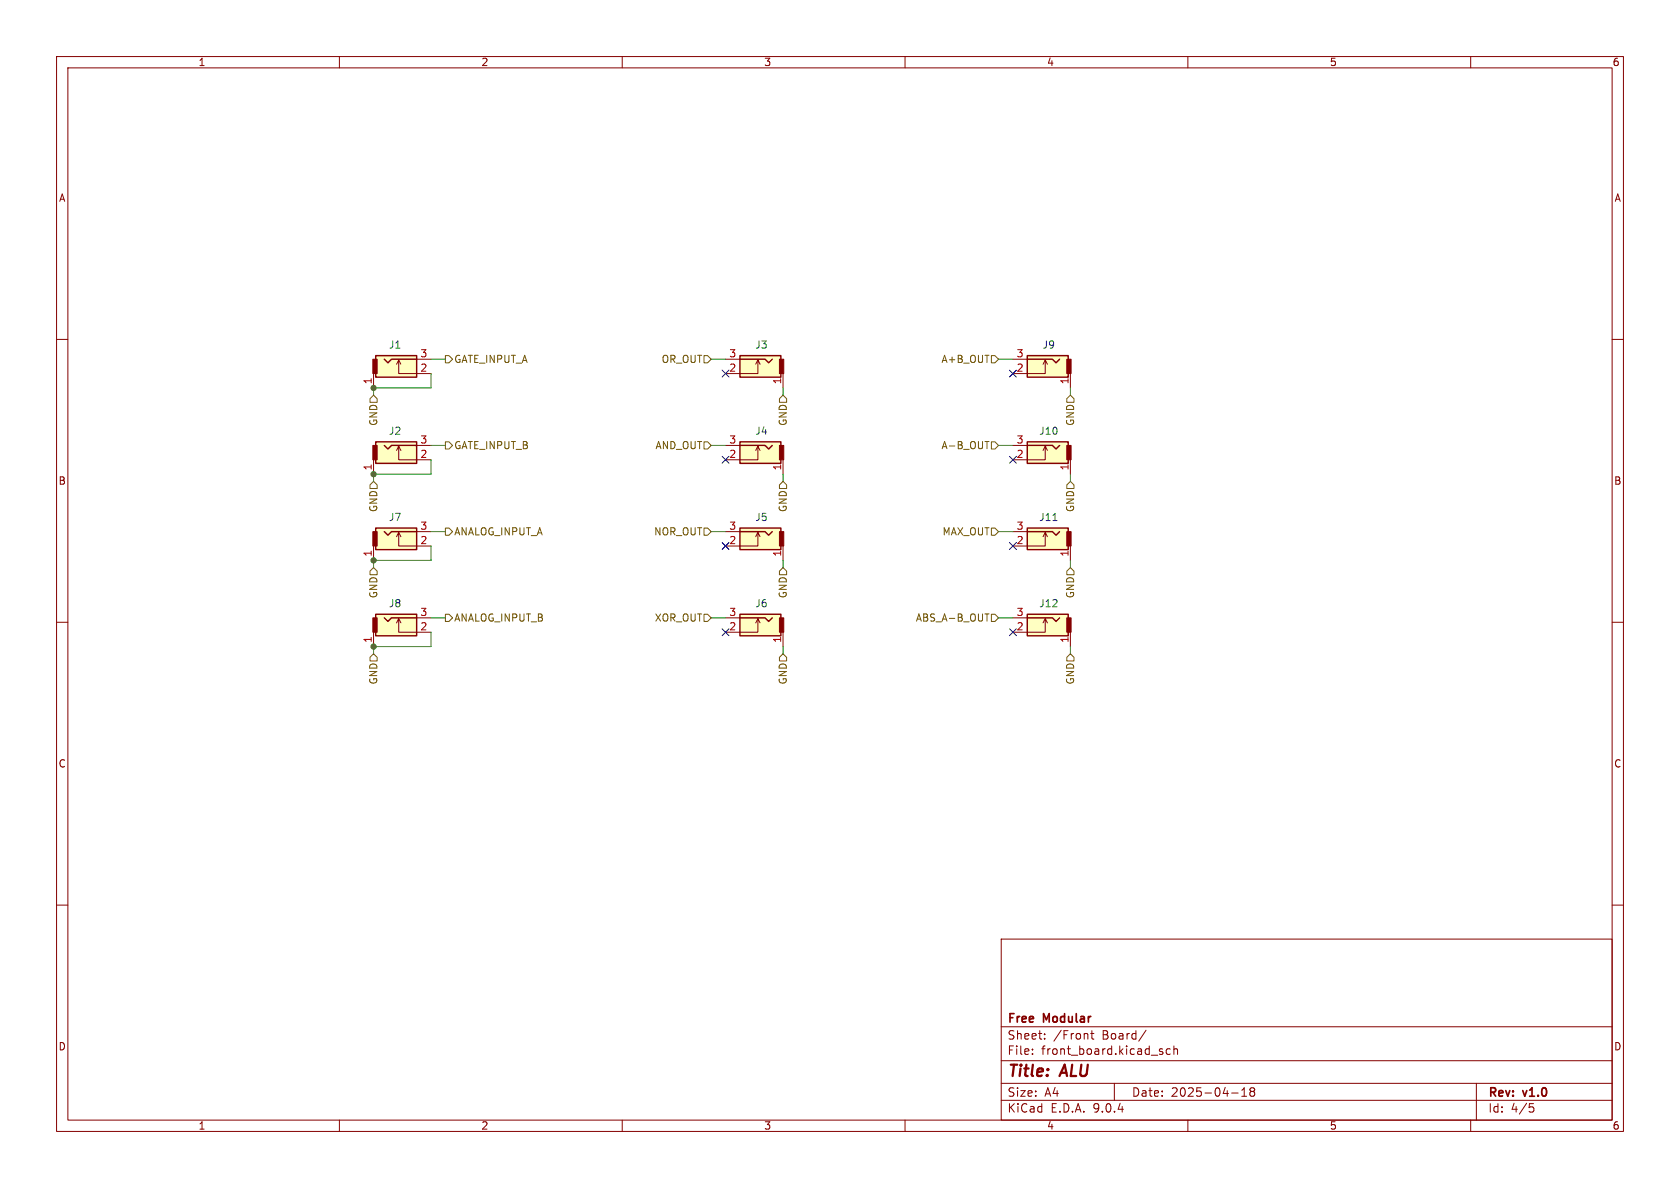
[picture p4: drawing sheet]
<svg xmlns="http://www.w3.org/2000/svg" width="297mm" height="210mm" viewBox="0 0 297 210" stroke-linecap="round" stroke-linejoin="round" font-family="sans-serif">
<g fill="none" stroke="#840000" stroke-width=".18">
<path d="M10 10h277v190h-277zM12 12h273v186h-273zM60 10v2M110 10v2M160 10v2M210 10v2M260 10v2M10 60h2M285 60h2M10 110h2M285 110h2M10 160h2"/>
<path d="M177 166h108v32h-108zM285 160h2M60 198v2M110 198v2M160 198v2M177 194.5h108M177 191.5h108M177 187.5h108M177 181.5h108M182.5 186.3v.1M182.5 185.5v.1M184.7 183.6v.1"/>
<path d="M184.7 182.8v.1M192.8 182.7h.6M193 182.2v1.3l.4 .2M197 191.5v3M202.6 182.1l-1.3 2M205.2 185.9l.3 .1 .1 .2-.2 .2h-.3M205.2 185.4l.3 .1M206.9 185.5l-.4-.1-.3 .3v.4l.1 .2h.6M207.5 185.5l.2-.1 .4 .1 .1 .9M207.5 184.9v1.5M210 198v2M217.7 193.2h1.2"/>
<path d="M219.5 193.8h.9M219.5 192.7l.5-.4v1.5M221.2 192.9l-.2 .3v.5l.2 .1 .5-.1 .1-.2-.1-.4-.2-.2M221.2 192.9l-.2-.2 .2-.4 .5 .1 .1 .2-.3 .3M221.2 192.9h.3M260 198v2M261 191.5v6.5M270.4 195.1h.7M270.5 195.7h.4l.3 .3-.2 .5-.5 .1"/>
</g>
<path d="M181.6 78.1h7.2v3.8h-7.2z" fill="#ffffc2"/>
<path d="M181.6 78.1h7.2v3.8h-7.2zM181.6 78.7h4.5l.6 .7 .6-.7" fill="none" stroke="#840000" stroke-width=".25"/>
<path d="M188.6 78.7h.8v2.6h-.8z" fill="#840000" stroke="#840000" stroke-width=".18"/>
<path d="M179.1 78.7h2.5M184.8 78.9l-.4 .7M185.2 79.6l-.4-.7v2.4h-5.7M189.2 81.3v2.5" fill="none" stroke="#840000" stroke-width=".18"/>
<path d="M66.4 78.1h7.3v3.8h-7.3z" fill="#ffffc2"/>
<path d="M66.4 78.1h7.3v3.8h-7.3zM67.9 78.7l.7 .7 .6-.7h4.5" fill="none" stroke="#840000" stroke-width=".25"/>
<path d="M65.9 78.7h.8v2.6h-.8z" fill="#840000" stroke="#840000" stroke-width=".18"/>
<path d="M70.1 79.6l.4-.7v2.4h5.7M70.5 78.9l.4 .7M73.7 78.7h2.5M66 81.3v2.5" fill="none" stroke="#840000" stroke-width=".18"/>
<path d="M130.8 78.1h7.2v3.8h-7.2z" fill="#ffffc2"/>
<path d="M130.8 78.1h7.2v3.8h-7.2zM130.8 78.7h4.5l.6 .7 .6-.7" fill="none" stroke="#840000" stroke-width=".25"/>
<path d="M137.8 78.7h.8v2.6h-.8z" fill="#840000" stroke="#840000" stroke-width=".18"/>
<path d="M128.3 78.7h2.5M134 78.9l-.4 .7M134.4 79.6l-.4-.7v2.4h-5.7M138.4 81.3v2.5" fill="none" stroke="#840000" stroke-width=".18"/>
<path d="M66.4 93.3h7.3v3.9h-7.3z" fill="#ffffc2"/>
<path d="M66.4 93.3h7.3v3.9h-7.3zM67.9 94l.7 .6 .6-.6h4.5" fill="none" stroke="#840000" stroke-width=".25"/>
<path d="M65.9 94h.8v2.5h-.8z" fill="#840000" stroke="#840000" stroke-width=".18"/>
<path d="M66 96.5v2.6M70.1 94.9l.4-.8v2.4h5.7M70.5 94.1l.4 .8M73.7 94h2.5" fill="none" stroke="#840000" stroke-width=".18"/>
<path d="M66.4 62.9h7.3v3.8h-7.3z" fill="#ffffc2"/>
<path d="M66.4 62.9h7.3v3.8h-7.3zM67.9 63.5l.7 .6 .6-.6h4.5" fill="none" stroke="#840000" stroke-width=".25"/>
<path d="M65.9 63.5h.8v2.5h-.8z" fill="#840000" stroke="#840000" stroke-width=".18"/>
<path d="M66 66v2.6M70.1 64.4l.4-.8v2.4h5.7M70.5 63.6l.4 .8M73.7 63.5h2.5" fill="none" stroke="#840000" stroke-width=".18"/>
<path d="M181.6 62.9h7.2v3.8h-7.2z" fill="#ffffc2"/>
<path d="M181.6 62.9h7.2v3.8h-7.2zM181.6 63.5h4.5l.6 .6 .6-.6" fill="none" stroke="#840000" stroke-width=".25"/>
<path d="M188.6 63.5h.8v2.5h-.8z" fill="#840000" stroke="#840000" stroke-width=".18"/>
<path d="M179.1 63.5h2.5M184.8 63.6l-.4 .8M185.2 64.4l-.4-.8v2.4h-5.7M189.2 66v2.6" fill="none" stroke="#840000" stroke-width=".18"/>
<path d="M130.8 62.9h7.2v3.8h-7.2z" fill="#ffffc2"/>
<path d="M130.8 62.9h7.2v3.8h-7.2zM130.8 63.5h4.5l.6 .6 .6-.6" fill="none" stroke="#840000" stroke-width=".25"/>
<path d="M137.8 63.5h.8v2.5h-.8z" fill="#840000" stroke="#840000" stroke-width=".18"/>
<path d="M128.3 63.5h2.5M134 63.6l-.4 .8M134.4 64.4l-.4-.8v2.4h-5.7M138.4 66v2.6" fill="none" stroke="#840000" stroke-width=".18"/>
<path d="M66.4 108.6h7.3v3.8h-7.3z" fill="#ffffc2"/>
<path d="M66.4 108.6h7.3v3.8h-7.3zM67.9 109.2l.7 .7 .6-.7h4.5" fill="none" stroke="#840000" stroke-width=".25"/>
<path d="M65.9 109.2h.8v2.6h-.8z" fill="#840000" stroke="#840000" stroke-width=".18"/>
<path d="M66 111.8v2.5M70.1 110.1l.4-.8v2.5h5.7M70.5 109.3l.4 .8M73.7 109.2h2.5" fill="none" stroke="#840000" stroke-width=".18"/>
<path d="M181.6 108.6h7.2v3.8h-7.2z" fill="#ffffc2"/>
<path d="M181.6 108.6h7.2v3.8h-7.2zM181.6 109.2h4.5l.6 .7 .6-.7" fill="none" stroke="#840000" stroke-width=".25"/>
<path d="M188.6 109.2h.8v2.6h-.8z" fill="#840000" stroke="#840000" stroke-width=".18"/>
<path d="M179.1 109.2h2.5M184.8 109.3l-.4 .8M185.2 110.1l-.4-.8v2.5h-5.7M189.2 111.8v2.5" fill="none" stroke="#840000" stroke-width=".18"/>
<path d="M130.8 93.3h7.2v3.9h-7.2z" fill="#ffffc2"/>
<path d="M130.8 93.3h7.2v3.9h-7.2zM130.8 94h4.5l.6 .6 .6-.6" fill="none" stroke="#840000" stroke-width=".25"/>
<path d="M137.8 94h.8v2.5h-.8z" fill="#840000" stroke="#840000" stroke-width=".18"/>
<path d="M128.3 94h2.5M134 94.1l-.4 .8M134.4 94.9l-.4-.8v2.4h-5.7M138.4 96.5v2.6" fill="none" stroke="#840000" stroke-width=".18"/>
<path d="M130.8 108.6h7.2v3.8h-7.2z" fill="#ffffc2"/>
<path d="M130.8 108.6h7.2v3.8h-7.2zM130.8 109.2h4.5l.6 .7 .6-.7" fill="none" stroke="#840000" stroke-width=".25"/>
<path d="M137.8 109.2h.8v2.6h-.8z" fill="#840000" stroke="#840000" stroke-width=".18"/>
<path d="M128.3 109.2h2.5M134 109.3l-.4 .8M134.4 110.1l-.4-.8v2.5h-5.7M138.4 111.8v2.5" fill="none" stroke="#840000" stroke-width=".18"/>
<path d="M181.6 93.3h7.2v3.9h-7.2z" fill="#ffffc2"/>
<path d="M181.6 93.3h7.2v3.9h-7.2zM181.6 94h4.5l.6 .6 .6-.6" fill="none" stroke="#840000" stroke-width=".25"/>
<path d="M188.6 94h.8v2.5h-.8z" fill="#840000" stroke="#840000" stroke-width=".18"/>
<path d="M179.1 94h2.5M184.8 94.1l-.4 .8M185.2 94.9l-.4-.8v2.4h-5.7M189.2 96.5v2.6" fill="none" stroke="#840000" stroke-width=".18"/>
<path d="M186.1 92h.8" fill="none" stroke="#006464" stroke-width=".18"/>
<g fill="none" stroke="#725600" stroke-width=".18">
<path d="M65.4 70.5l.6-.6 .7 .6v.6h-1.3zM78.7 78.1h.7l.6 .6-.6 .7h-.7zM78.7 62.9h.7l.6 .6-.6 .6h-.7zM124.5 62.9h.6l.6 .6-.6 .6h-.6zM124.5 78.1h.6l.6 .6-.6 .7h-.6zM138.4 69.9l.7 .6v.6h-1.3v-.6zM174.1 78h.7M175.3 78.1h.6l.6 .6-.6 .7h-.6zM175.3 62.9h.6l.6 .6-.6 .6h-.6zM189.2 69.9l.7 .6v.6h-1.3v-.6zM66 85.1l.7 .6v.7h-1.3v-.7zM78.7 93.3h.7l.6 .7-.6 .6h-.7z"/>
<path d="M124.5 93.3h.6l.6 .7-.6 .6h-.6zM138.4 85.1l.7 .6v.7h-1.3v-.7zM175.3 93.3h.6l.6 .7-.6 .6h-.6zM189.2 85.1l.7 .6v.7h-1.3v-.7zM65.4 101l.6-.7 .7 .7v.6h-1.3zM66 115.6l.7 .6v.6h-1.3v-.6zM78.7 108.6h.7l.6 .6-.6 .7h-.7zM124.5 108.6h.6l.6 .6-.6 .7h-.6zM138.4 100.3l.7 .7v.6h-1.3v-.6zM138.4 115.6l.7 .6v.6h-1.3v-.6zM174.1 108.5h.7M175.3 108.6h.6l.6 .6-.6 .7h-.6z"/>
<path d="M189.2 115.6l.7 .6v.6h-1.3v-.6zM189.2 100.3l.7 .7v.6h-1.3v-.6z"/>
</g>
<g fill="none" stroke="#009600" stroke-width=".18">
<path d="M76.2 63.5h2.5M76.2 66v2.6h-10.2v1.3M76.2 78.7h2.5M125.7 63.5h2.6M125.7 78.7h2.6M138.4 68.6v1.3M176.5 63.5h2.6M176.5 78.7h2.6M189.2 68.6v1.3M76.2 81.3v2.5h-10.2v1.3M76.2 96.5v2.6h-10.2v1.2M76.2 94h2.5"/>
<path d="M125.7 94h2.6M138.4 83.8v1.3M138.4 99.1v1.2M176.5 94h2.6M189.2 83.8v1.3M189.2 99.1v1.2M76.2 111.8v2.5h-10.2v1.3M76.2 109.2h2.5M125.7 109.2h2.6M138.4 114.3v1.3M176.5 109.2h2.6M189.2 114.3v1.3"/>
</g>
<g fill="none" stroke="#000084" stroke-width=".18">
<path d="M127.7 65.4l1.2 1.2M128.9 65.4l-1.2 1.2M178.5 65.4l1.2 1.2M179.7 65.4l-1.2 1.2M127.7 80.7l1.2 1.2M127.7 95.9l1.2 1.2M128.9 80.7l-1.2 1.2M128.9 95.9l-1.2 1.2M178.5 80.7l1.2 1.2M178.5 95.9l1.2 1.2M179.7 80.7l-1.2 1.2M179.7 95.9l-1.2 1.2"/>
<path d="M127.7 111.2l1.2 1.2M128.9 111.2l-1.2 1.2M178.5 111.2l1.2 1.2M179.7 111.2l-1.2 1.2"/>
</g>
<g fill="#009600" stroke="#009600" stroke-width=".18">
<circle cx="66" cy="114.3" r=".46"/>
<circle cx="66" cy="68.6" r=".46"/>
<circle cx="66" cy="99.1" r=".46"/>
<circle cx="66" cy="83.8" r=".46"/>
</g>
<g font-size="2.8" fill="#840000">
<text x="178" y="190.9">Title:</text>
<text x="187.7" y="190.9">ALU</text>
</g>
<g font-size="2.1" fill="#840000">
<text x="178" y="184">Sheet:</text>
<text x="178" y="181.2">Free</text>
<text x="184.5" y="181.2">Modular</text>
<text x="186.2" y="184">/Front</text>
<text x="194.9" y="184">Board/</text>
<text x="178" y="186.7">File:</text>
<text x="184.1" y="186.7">front_board.kicad_sch</text>
<text x="178" y="196.9">KiCad</text>
<text x="178" y="194.1">Size:</text>
<text x="184.7" y="194.1">A4</text>
<text x="185.7" y="196.9">E.D.A.</text>
<text x="193.3" y="196.9">9.0.4</text>
<text x="200" y="194.1">Date:</text>
<text x="207" y="194.1">2025-04-18</text>
<text x="263" y="194.3">Rev:</text>
<text x="263" y="196.9">Id:</text>
<text x="267.1" y="196.9">4/5</text>
<text x="269.4" y="194.3">v1.0</text>
</g>
<g font-size="1.8" fill="#840000">
<text x="35" y="11.9">1</text>
<text x="85" y="11.9">2</text>
<text x="135" y="11.9">3</text>
<text x="185" y="11.9">4</text>
<text x="235" y="11.9">5</text>
<text x="285" y="11.9">6</text>
<text x="10.3" y="35.9">A</text>
<text x="285.3" y="35.9">A</text>
<text x="10.3" y="85.9">B</text>
<text x="285.3" y="85.9">B</text>
<text x="10.3" y="135.9">C</text>
<text x="285.3" y="135.9">C</text>
<text x="10.3" y="185.9">D</text>
<text x="285.3" y="185.9">D</text>
<text x="35" y="199.9">1</text>
<text x="85" y="199.9">2</text>
<text x="135" y="199.9">3</text>
<text x="185" y="199.9">4</text>
<text x="235" y="199.9">5</text>
<text x="285" y="199.9">6</text>
</g>
<g font-size="1.8" fill="#006464">
<text x="68.7" y="61.8">J1</text>
<text x="133.4" y="61.8">J3</text>
<text x="184.2" y="61.8">J9</text>
<text x="68.7" y="77.1">J2</text>
<text x="133.4" y="77.1">J4</text>
<text x="183.6" y="77.1">J10</text>
<text x="68.7" y="92.3">J7</text>
<text x="133.4" y="92.3">J5</text>
<text x="183.6" y="92.3">J11</text>
<text x="68.7" y="107.5">J8</text>
<text x="133.4" y="107.5">J6</text>
<text x="183.6" y="107.5">J12</text>
</g>
<g font-size="1.8" fill="#a90000">
<text x="74.2" y="63.2">3</text>
<text x="74.2" y="65.8">2</text>
<text x="128.8" y="63.2">3</text>
<text x="128.8" y="65.8">2</text>
<text x="179.6" y="63.2">3</text>
<text x="179.6" y="65.8">2</text>
<text x="65.8" y="68" transform="rotate(-90 65.8 68)">1</text>
<text x="138.2" y="68" transform="rotate(-90 138.2 68)">1</text>
<text x="189" y="68" transform="rotate(-90 189 68)">1</text>
<text x="65.8" y="83.3" transform="rotate(-90 65.8 83.3)">1</text>
<text x="74.2" y="78.5">3</text>
<text x="74.2" y="81">2</text>
<text x="128.8" y="78.5">3</text>
<text x="128.8" y="81">2</text>
<text x="138.2" y="83.3" transform="rotate(-90 138.2 83.3)">1</text>
<text x="179.6" y="78.5">3</text>
<text x="179.6" y="81">2</text>
<text x="189" y="83.3" transform="rotate(-90 189 83.3)">1</text>
<text x="74.2" y="93.7">3</text>
<text x="128.8" y="93.7">3</text>
<text x="179.6" y="93.7">3</text>
<text x="65.8" y="98.5" transform="rotate(-90 65.8 98.5)">1</text>
<text x="74.2" y="96.3">2</text>
<text x="128.8" y="96.3">2</text>
<text x="138.2" y="98.5" transform="rotate(-90 138.2 98.5)">1</text>
<text x="179.6" y="96.3">2</text>
<text x="189" y="98.5" transform="rotate(-90 189 98.5)">1</text>
<text x="65.8" y="113.7" transform="rotate(-90 65.8 113.7)">1</text>
<text x="74.2" y="109">3</text>
<text x="74.2" y="111.5">2</text>
<text x="128.8" y="109">3</text>
<text x="128.8" y="111.5">2</text>
<text x="138.2" y="113.7" transform="rotate(-90 138.2 113.7)">1</text>
<text x="179.6" y="109">3</text>
<text x="179.6" y="111.5">2</text>
<text x="189" y="113.7" transform="rotate(-90 189 113.7)">1</text>
</g>
<g font-size="1.8" fill="#725600">
<text x="80.2" y="64.4">GATE_INPUT_A</text>
<text x="116.9" y="64.4">OR_OUT</text>
<text x="166.3" y="64.4">A+B_OUT</text>
<text x="66.9" y="75.4" transform="rotate(-90 66.9 75.4)">GND</text>
<text x="139.3" y="75.4" transform="rotate(-90 139.3 75.4)">GND</text>
<text x="190.1" y="75.4" transform="rotate(-90 190.1 75.4)">GND</text>
<text x="80.2" y="79.6">GATE_INPUT_B</text>
<text x="115.8" y="79.6">AND_OUT</text>
<text x="166.3" y="79.6">A-B_OUT</text>
<text x="66.9" y="90.6" transform="rotate(-90 66.9 90.6)">GND</text>
<text x="80.2" y="94.8">ANALOG_INPUT_A</text>
<text x="115.5" y="94.8">NOR_OUT</text>
<text x="139.3" y="90.6" transform="rotate(-90 139.3 90.6)">GND</text>
<text x="166.5" y="94.8">MAX_OUT</text>
<text x="190.1" y="90.6" transform="rotate(-90 190.1 90.6)">GND</text>
<text x="66.9" y="105.9" transform="rotate(-90 66.9 105.9)">GND</text>
<text x="139.3" y="105.9" transform="rotate(-90 139.3 105.9)">GND</text>
<text x="190.1" y="105.9" transform="rotate(-90 190.1 105.9)">GND</text>
<text x="80.2" y="110.1">ANALOG_INPUT_B</text>
<text x="115.7" y="110.1">XOR_OUT</text>
<text x="161.8" y="110.1">ABS_A-B_OUT</text>
<text x="66.9" y="121.1" transform="rotate(-90 66.9 121.1)">GND</text>
<text x="139.3" y="121.1" transform="rotate(-90 139.3 121.1)">GND</text>
<text x="190.1" y="121.1" transform="rotate(-90 190.1 121.1)">GND</text>
</g>
</svg>
